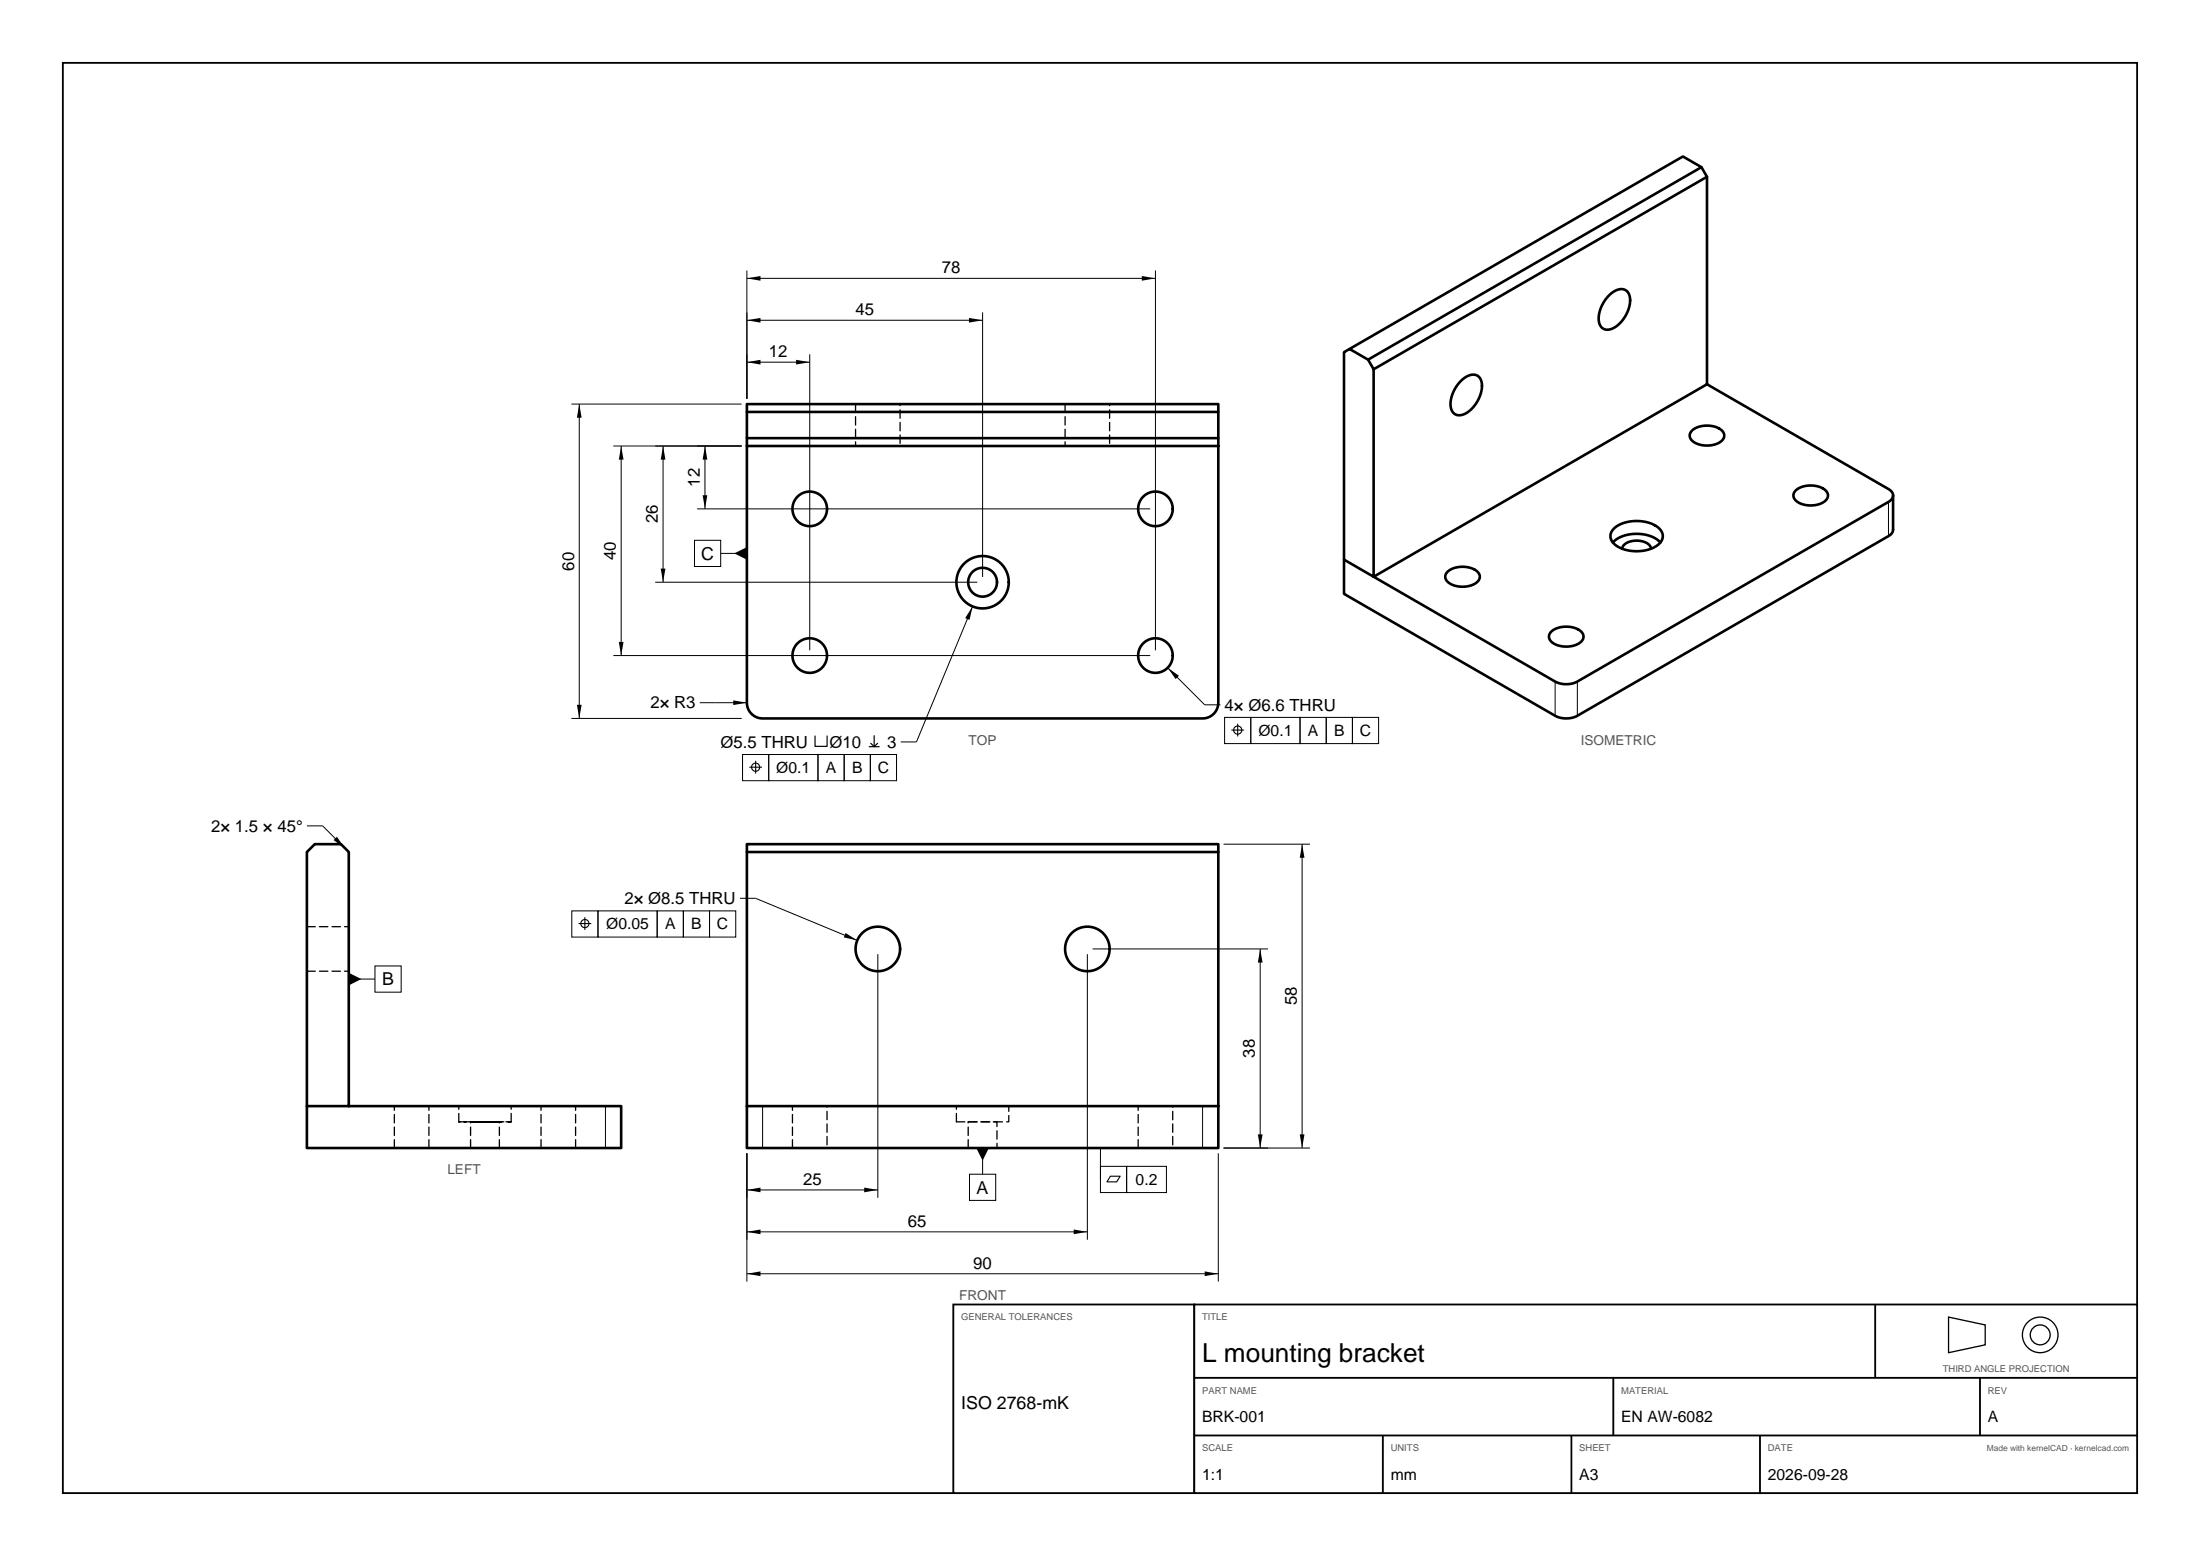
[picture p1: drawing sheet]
<svg xmlns="http://www.w3.org/2000/svg" width="420mm" height="297mm" viewBox="0 0 420 297" stroke-linecap="round" stroke-linejoin="round" font-family="sans-serif">
<path d="M12 12h396v273h-396z" fill="none" stroke="#000" stroke-width=".35"/>
<g fill="none" stroke="#000" stroke-width=".25" stroke-dasharray="1.6 .8">
<path d="M163.3 77.1h8.5v8h-8.5M163.3 77.1v8M203.3 77.1h8.5v8h-8.5M203.3 77.1v8M142.6 85.1v-8v57M232.6 134.1v-57v8M58.6 176.9h8M58.6 181.1v-4.2v8.5v-4.3M58.6 185.4h8M66.6 181.1v-4.2v8.5v-4.3M75.3 219.1v-8M78.6 211.1h-3.3h6.6h-3.3"/>
<path d="M78.6 219.1h-3.3h6.6h-3.3M81.9 219.1v-8M87.6 214.1v-3M89.8 219.1v-5M92.6 211.1h-5h10h-5M92.6 219.1h-2.8h5.5h-2.7M92.6 214.1h-5h10h-7.8h5.5h-2.7M95.3 219.1v-5M97.6 214.1v-3M103.3 219.1v-8M106.6 211.1h-3.3h6.6h-3.3M106.6 219.1h-3.3h6.6h-3.3"/>
<path d="M109.9 219.1v-8M142.6 219.1h90M151.3 219.1h6.6v-8h-6.6M151.3 219.1v-8M182.6 214.1h10v-3h-10M182.6 214.1v-3M184.8 214.1h5.5v5h-5.5M184.8 219.1v-5M217.3 219.1h6.6v-8h-6.6M217.3 219.1v-8M232.6 211.1h-90"/>
</g>
<g fill="none" stroke="#000" stroke-width=".19">
<path d="M142.6 51.6v24.5M142.6 53.1h78M187.6 59.6v50.5M220.6 51.6v72.5M109.1 77.1h32.5M110.6 77.1v60M142.6 69.1h12M142.6 61.1h45M154.6 67.6v56.5M117.1 85.1h24.5M118.6 85.1v40M126.6 85.1v26"/>
<path d="M133.1 97.1h86.5M134.6 85.1v12M360.5 95.8v6.5M125.1 111.1h61.5M132.6 103.1h5v5h-5zM137.6 105.6h5M185.7 115.7l-10.7 25.9h-3M109.1 137.1h32.5M117.1 125.1h102.5M133.6 134.1h9M222.9 127.5l7.1 7h3M233.8 136.9h5v5h-5z"/>
<path d="M238.8 136.9h9.4v5h-9.4zM248.2 136.9h5v5h-5zM253.2 136.9h5v5h-5zM258.2 136.9h5v5h-5zM296.9 130.1v6.5M301.1 130.1v6.5M58.6 157.6h3l4.2 4.3M141.8 144h5v5h-5zM146.8 144h9.4v5h-9.4zM156.2 144h5v5h-5zM161.2 144h5v5h-5zM166.2 144h5v5h-5z"/>
<path d="M109.2 173.9h5v5h-5zM114.2 173.9h11.3v5h-11.3zM125.5 173.9h5v5h-5zM130.5 173.9h5v5h-5zM135.5 173.9h5v5h-5zM141.3 171.5h3l19.4 8M233.6 161.1h16.5M248.6 161.1v58M66.6 186.9h5M71.6 184.4h5v5h-5zM167.6 182.1v46.5M207.6 182.1v54.5"/>
<path d="M208.6 181.1h33.5M240.6 181.1v38M115.6 211.1v8M145.6 211.1v8M187.6 219.1v5M210.1 219.1v6M229.6 211.1v8M233.6 219.1h16.5M142.6 220.1v24.5M142.6 227.1h25M142.6 235.1h65M185.1 224.1h5v5h-5z"/>
<path d="M210.1 222.6h5v5h-5zM215.1 222.6h7.6v5h-7.6zM232.6 220.1v24.5M142.6 243.1h90"/>
</g>
<g fill="none" stroke="#000" stroke-width=".5">
<path d="M324.8 31.9l-3.5-2-63.7 36.7M325.9 33.7l-1.1-1.8-63.6 36.8M307.3 56.3a2.59 2.59 0 0 1 3.1-.9 2.58 2.58 0 0 1 .7 2.9 5.6 5.6 0 0 1-4 4.6 1.75 1.75 0 0 1-1.9-2.1 6.7 6.7 0 0 1 2.1-4.5zM142.6 78.6h90M262.2 70.5l63.7-36.8v39.6l-63.7 36.8-5.6-3.3v-39.6l1-.6 3.6 2.1 1 1.8v39.6l34.7 20a4.7 4.7 0 0 0 4.2 0l59.4-34.3a1.29 1.29 0 0 0 .9-1.2 1.29 1.29 0 0 0-.9-1.3l-34.6-20M279 72.6a2.59 2.59 0 0 1 3.1-.8 2.58 2.58 0 0 1 .7 2.9 5.6 5.6 0 0 1-4 4.6 1.75 1.75 0 0 1-1.9-2.2 6.7 6.7 0 0 1 2.1-4.5zM142.6 85.1v-8h90v8h-90v49a3 3 0 0 0 3 3h84a3 3 0 0 0 3-3v-49M142.6 83.6h90M323 82.2a4.4 4.4 0 0 1 6 .4 1.42 1.42 0 0 1-.9 1.9 4.3 4.3 0 0 1-5.4-.8 1.22 1.22 0 0 1 .3-1.5zM342.8 93.6a4.4 4.4 0 0 1 6 .4 1.42 1.42 0 0 1-.9 2 4.3 4.3 0 0 1-5.4-.8 1.22 1.22 0 0 1 .3-1.6zM361.4 94.6v6.5a1.49 1.49 0 0 1-.9 1.2l-59.4 34.3a4.7 4.7 0 0 1-4.2 0l-40.3-23.2v-6.6M276.3 109.1a4.4 4.4 0 0 1 6.1 .4 1.42 1.42 0 0 1-1 2 4.3 4.3 0 0 1-5.3-.8 1.22 1.22 0 0 1 .2-1.6z"/>
<path d="M307.9 103.6a7.1 7.1 0 0 1 8.3-.7l.8 .7M308.1 100.9a7.1 7.1 0 0 1 8.8 .1 2.02 2.02 0 0 1-.8 3.3 6.9 6.9 0 0 1-8.3-.8 1.85 1.85 0 0 1 .3-2.6zM309.7 104.7a1.79 1.79 0 0 1 1.8-1.4 3.2 3.2 0 0 1 3.6 1l.1 .4M296.1 120.6a4.4 4.4 0 0 1 6.1 .3 1.42 1.42 0 0 1-1 2 4.3 4.3 0 0 1-5.3-.8 1.22 1.22 0 0 1 .2-1.5zM142.6 162.6h90M58.6 211.1v8h60v-8h-60v-48.5l1.5-1.5h5l1.5 1.5v48.5M142.6 211.1v-50h90v50h-90v8h90v-8"/>
<circle cx="154.6" cy="97.1" r="3.3"/>
<circle cx="220.6" cy="97.1" r="3.3"/>
<circle cx="187.6" cy="111.1" r="5"/>
<circle cx="187.6" cy="111.1" r="2.75"/>
<circle cx="154.6" cy="125.1" r="3.3"/>
<circle cx="220.6" cy="125.1" r="3.3"/>
<circle cx="167.6" cy="181.1" r="4.2"/>
<circle cx="207.6" cy="181.1" r="4.2"/>
</g>
<g fill="#000">
<path d="M142.6 53.1l2.6-.4v.9zM218 52.7l2.6 .4-2.6 .5zM110.6 77.1l.4 2.6h-.9zM142.6 69.1l2.6-.4v.9zM142.6 61.1l2.6-.4v.9zM152 68.7l2.6 .4-2.6 .5zM185 60.7l2.6 .4-2.6 .5zM118.6 85.1l.4 2.6h-.9zM126.6 85.1l.4 2.6h-.9zM134.6 85.1l.4 2.6h-.9zM134.1 94.5h.9l-.4 2.6zM126.1 108.5h.9l-.4 2.6z"/>
<path d="M140.2 105.6l2.4-1.2v2.4zM185.7 115.7l-.6 2.6-.8-.3zM110.1 134.5h.9l-.4 2.6zM118.1 122.5h.9l-.4 2.6zM140 133.7l2.6 .4-2.6 .5zM222.9 127.5l2.2 1.5-.7 .6zM64.3 159.7l1.5 2.2-2.1-1.5zM161.4 178.1l2.3 1.4-2.6-.6zM248.6 161.1l.4 2.6h-.9zM66.6 185.7l2.4 1.2-2.4 1.2zM240.6 181.1l.4 2.6h-.9zM186.4 219.1h2.4l-1.2 2.4z"/>
<path d="M240.1 216.5h.9l-.4 2.6zM248.1 216.5h.9l-.4 2.6zM142.6 227.1l2.6-.4v.9zM142.6 235.1l2.6-.4v.9zM165 226.7l2.6 .4-2.6 .5zM205 234.7l2.6 .4-2.6 .5zM142.6 243.1l2.6-.4v.9zM230 242.7l2.6 .4-2.6 .5z"/>
</g>
<g fill="none" stroke="#000" stroke-width=".21">
<path d="M235.1 139.4h2.3M236.3 138.2v2.3M143.1 146.4h2.3M144.3 145.3v2.3M110.5 176.3h2.3M111.7 175.1v2.3M212 224.5h1.8l-.6 1.1h-1.9z"/>
<circle cx="236.3" cy="139.4" r=".78"/>
<circle cx="144.3" cy="146.4" r=".78"/>
<circle cx="111.7" cy="176.3" r=".78"/>
</g>
<path d="M155.6 140.5v2h2.3v-2M165.9 142.5h1.9M166.2 141.9l.7 .6 .6-.6M166.9 140.4v2.1" fill="none" stroke="#000" stroke-width=".22"/>
<g fill="#fff" stroke="#000" stroke-width=".35">
<path d="M182 249h46v36h-46z"/>
<path d="M228 249h180v36h-180z"/>
</g>
<path d="M358 249v14M228 263h180M228 274h180M264 274v11M300 274v11M308 263v11M336 274v11M378 263v11" fill="none" stroke="#000" stroke-width=".35"/>
<g fill="none" stroke="#000" stroke-width=".25">
<path d="M372 251.4l7 1.5v3.8l-7 1.5z"/>
<circle cx="389.5" cy="254.8" r="3.4"/>
<circle cx="389.5" cy="254.8" r="1.9"/>
</g>
<text font-size="5" x="229.5" y="260">L mounting bracket</text>
<g font-size="3.4">
<text x="133.9" y="106.8">C</text>
<text x="73" y="188.1">B</text>
<text x="186.5" y="227.8">A</text>
<text x="183.5" y="269">ISO 2768-mK</text>
</g>
<g font-size="3.2">
<text x="179.8" y="52.1">78</text>
<text x="163.3" y="60.1">45</text>
<text x="146.8" y="68.1">12</text>
<text x="133.6" y="92.9" transform="rotate(-90 133.6 92.9)">12</text>
<text x="125.6" y="99.9" transform="rotate(-90 125.6 99.9)">26</text>
<text x="117.6" y="106.9" transform="rotate(-90 117.6 106.9)">40</text>
<text x="109.6" y="108.9" transform="rotate(-90 109.6 108.9)">60</text>
<text x="124.2" y="135.2">2× R3</text>
<text x="233.8" y="135.6">4× Ø6.6 THRU</text>
<text x="137.5" y="142.7">Ø5.5 THRU</text>
<text x="158.4" y="142.7">Ø10</text>
<text x="169.4" y="142.7">3</text>
<text x="40.3" y="158.7">2× 1.5 × 45°</text>
<text x="119.2" y="172.6">2× Ø8.5 THRU</text>
<text x="247.6" y="191.9" transform="rotate(-90 247.6 191.9)">58</text>
<text x="239.6" y="201.9" transform="rotate(-90 239.6 201.9)">38</text>
<text x="153.3" y="226.1">25</text>
<text x="173.3" y="234.1">65</text>
<text x="185.8" y="242.1">90</text>
</g>
<g font-size="3">
<text x="240.2" y="140.4">Ø0.1</text>
<text x="249.7" y="140.4">A</text>
<text x="254.7" y="140.4">B</text>
<text x="259.6" y="140.4">C</text>
<text x="148.2" y="147.5">Ø0.1</text>
<text x="157.7" y="147.5">A</text>
<text x="162.7" y="147.5">B</text>
<text x="167.6" y="147.5">C</text>
<text x="115.7" y="177.4">Ø0.05</text>
<text x="127" y="177.4">A</text>
<text x="132" y="177.4">B</text>
<text x="136.9" y="177.4">C</text>
<text x="216.8" y="226.1">0.2</text>
<text x="229.5" y="271.5">BRK-001</text>
<text x="309.5" y="271.5">EN AW-6082</text>
<text x="379.5" y="271.5">A</text>
<text x="229.5" y="282.5">1:1</text>
<text x="265.5" y="282.5">mm</text>
<text x="301.5" y="282.5">A3</text>
<text x="337.5" y="282.5">2026-09-28</text>
</g>
<g font-size="2.6" fill="#555">
<text x="184.9" y="142.1">TOP</text>
<text x="301.8" y="142.1">ISOMETRIC</text>
<text x="85.4" y="224.1">LEFT</text>
<text x="183.1" y="248.1">FRONT</text>
</g>
<g font-size="1.8" fill="#555">
<text x="183.5" y="252">GENERAL TOLERANCES</text>
<text x="229.5" y="252">TITLE</text>
<text x="370.9" y="261.8">THIRD ANGLE PROJECTION</text>
<text x="229.5" y="266">PART NAME</text>
<text x="309.5" y="266">MATERIAL</text>
<text x="379.5" y="266">REV</text>
<text x="229.5" y="277">SCALE</text>
<text x="265.5" y="277">UNITS</text>
<text x="301.5" y="277">SHEET</text>
<text x="337.5" y="277">DATE</text>
</g>
<text font-size="1.6" fill="#555" x="379.3" y="277">Made with kernelCAD · kernelcad.com</text>
</svg>
